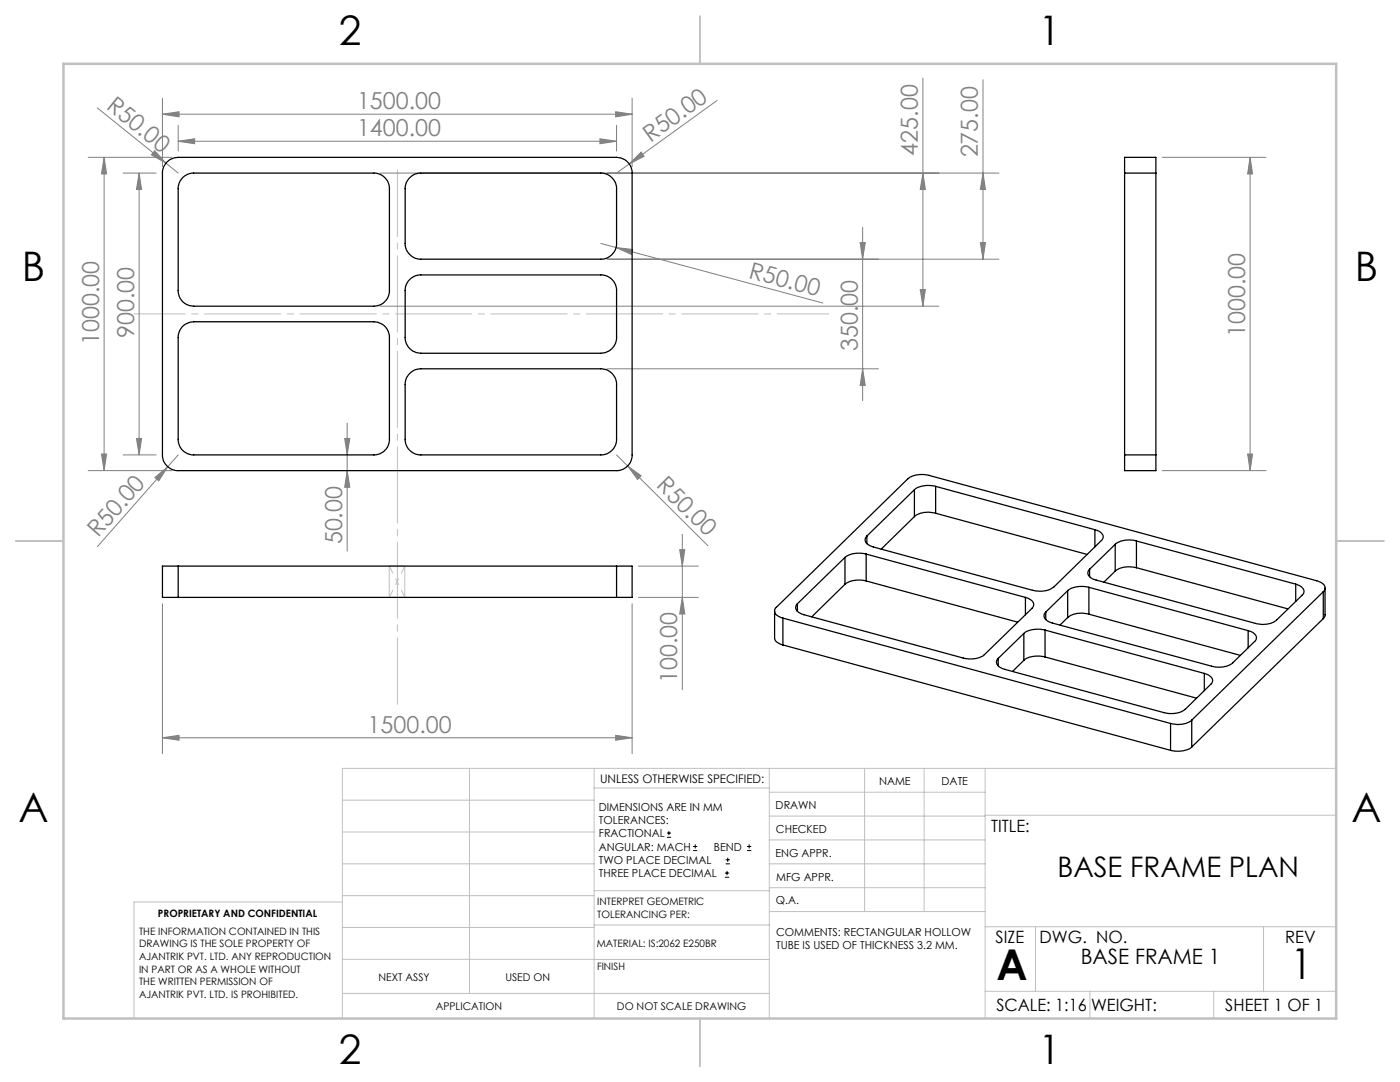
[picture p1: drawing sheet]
<svg xmlns="http://www.w3.org/2000/svg" width="279mm" height="216mm" viewBox="0 0 279 216" stroke-linecap="round" stroke-linejoin="round" font-family="sans-serif">
<g fill="none" stroke="#000" stroke-width=".2">
<path d="M133.1 167.1h.8M133.1 166.2h.8M133.5 165.8v.9M138.3 169.7h.8M138.3 168.9h.8M138.7 168.5v.8M144.7 175h.8M144.7 174.2h.8M144.8 172.4h.9M144.8 171.6h.9M145.1 173.8v.8M145.2 171.1v.9"/>
<path d="M149.1 169.7h.8M149.1 168.9h.8M149.5 168.5v.8"/>
</g>
<g fill="none" stroke="#808080" stroke-width=".2">
<path d="M32.4 19.6v13.7M126.2 19.6v13.7M184.2 15.6v45.5M196.2 15.9v35.8M17.6 31.4h16.7M19.4 21.5l13.7 11.1M20.8 31.4l.5 3.3h-1.1zM20.8 31.4v62.5M24.6 34.5h6.6M27.8 34.5l.5 3.3h-1.1zM27.8 34.5v56.3M30.9 30.1l2.2 2.5-2.9-1.7z"/>
<path d="M32.4 22.8l3.3-.5v1zM32.4 22.8h93.8M33.1 32.6l2.5 1.9M35.6 28.2l3.2-.5v1zM35.6 25v5.1M35.6 28.2h87.4M75.9 34.5h123.5M119.7 27.7l3.3 .5-3.3 .5zM122.9 22.3l3.3 .5-3.3 .5zM123 25v5.1M128 30.3l.6 .9-3 1.5zM143.1 20l-20.1 14.5"/>
<path d="M184.2 34.5l.5 3.3h-1zM196.2 34.5l.5 3.3h-1zM232 31.4h20.7M249.5 31.4l.5 3.3h-1zM249.5 31.4v62.5M119.9 48.6l3 .8M121.2 51.7h78.2M122.9 49.4l3.4 .4-.3 1zM122.9 49.4l41.3 11.1M171.7 48.4h1l-.5 3.3zM172.2 45.4v34.5M183.7 57.8h1l-.5 3.3z"/>
<path d="M195.7 48.4h1l-.5 3.3zM75.9 61.1h111.5M121.2 73.6h54.1M172.2 73.6l.5 3.3h-1zM17.6 93.9h16.7M20.2 90.6h1.1l-.5 3.3zM24.6 90.8h6.6M27.2 87.5h1.1l-.5 3.3zM30.9 95.3l2.6-2.2-1.8 2.9zM33.5 93.1l-14.1 16M35.6 90.8l-2.1 2.3M68.8 87.5h1l-.5 3.3z"/>
<path d="M69.3 93.9l.5 3.3h-1zM69.3 84.4v25.6M123 90.8l2.3 2.2M125.3 93l2.7 1.9-.8 .8zM125.3 93l16 15.9M232 93.9h20.7M249 90.6h1l-.5 3.3zM127.4 113h11.9M127.4 119.2h11.9M135.6 109.7h1.1l-.5 3.3zM136.2 119.2l.5 3.3h-1.1zM136.2 106.6v31"/>
<path d="M32.4 120.5v29.9M126.2 120.5v29.9M32.4 147.2l3.3-.5v1zM32.4 147.2h93.8M122.9 146.7l3.3 .5-3.3 .5z"/>
</g>
<path d="M77.7 112.9l3.1 6.3M77.7 119.2l3.1-6.3" fill="none" stroke="#c0c0c0" stroke-width=".2" stroke-dasharray="15.2 1.3 1.3 1.3" stroke-dashoffset="13.7"/>
<path d="M79.3 33.9v106.6" fill="none" stroke="#c0c0c0" stroke-width=".2" stroke-dasharray="15.2 1.3 1.3 1.3" stroke-dashoffset="1.9"/>
<path d="M26.7 62.6h138.7" fill="none" stroke="#c0c0c0" stroke-width=".2" stroke-dasharray="15.2 1.3 1.3 1.3" stroke-dashoffset="5"/>
<g fill="none" stroke="#c0c0c0" stroke-width=".2">
<path d="M77.7 113h3.1v6.2h-3.1zM68.3 159.7h50.3M93.7 153.3v44.9M118.6 153.3v49.9M118.6 157.2h34.9M153.5 153.3v49.9M153.5 158.1h43.1M172.5 153.3v28.6M184.4 153.3v28.6M196.6 153.3v49.9M266.7 153.3h-198.4v49.9M68.3 178.7h50.3"/>
<path d="M68.3 172.4h50.3M68.3 166h50.3M68.3 180h-41.6v23.2M118.6 177.7h35M153.5 167.6h43.1M153.5 162.8h43.1M153.5 172.4h43.1M153.5 177.1h43.1M196.6 162.7h70.1M68.3 198.2h85.2M68.3 191.4l85.2 .1M68.3 185.1h50.3"/>
<path d="M118.6 184.6h35M153.6 181.9h43M196.6 197.8h70.1M196.6 184.9h70.1M206.7 184.9v12.9M217.5 197.8v5.4M242.2 197.8v5.4M252.2 184.9v12.9"/>
</g>
<path d="M139.7 3.2v9.5M3.1 107.9h9.6M266.7 107.9h9.5M139.7 203.2v9.6" fill="none" stroke="#c0c0c0" stroke-width=".25"/>
<path d="M12.7 12.7h254v190.5h-254z" fill="none" stroke="#c0c0c0" stroke-width=".5"/>
<g fill="#808080">
<path d="M30.9 30.1l2.2 2.5-2.9-1.7z"/>
<path d="M128 30.3l.6 .9-3 1.5z"/>
<path d="M30.9 95.3l2.6-2.2-1.8 2.9z"/>
<path d="M125.3 93l2.7 1.9-.8 .8z"/>
<path d="M122.9 49.4l3.4 .4-.3 1z"/>
<path d="M119.7 27.7l3.3 .5-3.3 .5zM35.6 28.2l3.2-.5v1z"/>
<path d="M32.4 22.8l3.3-.5v1zM122.9 22.3l3.3 .5-3.3 .5zM32.4 147.2l3.3-.5v1zM122.9 146.7l3.3 .5-3.3 .5z"/>
<path d="M27.8 34.5l.5 3.3h-1.1zM27.2 87.5h1.1l-.5 3.3zM68.8 87.5h1l-.5 3.3zM69.3 93.9l.5 3.3h-1zM20.8 31.4l.5 3.3h-1.1zM20.2 90.6h1.1l-.5 3.3zM171.7 48.4h1l-.5 3.3zM172.2 73.6l.5 3.3h-1zM196.2 34.5l.5 3.3h-1zM195.7 48.4h1l-.5 3.3zM184.2 34.5l.5 3.3h-1zM183.7 57.8h1l-.5 3.3zM135.6 109.7h1.1l-.5 3.3zM136.2 119.2l.5 3.3h-1.1zM249.5 31.4l.5 3.3h-1zM249 90.6h1l-.5 3.3z"/>
</g>
<g fill="none" stroke="#000" stroke-width=".25">
<path d="M33.3 32.3a3.4 3.4 0 0 1 2.3-.9h87.4a3.1 3.1 0 0 1 3.2 3.1v56.3a3.1 3.1 0 0 1-3.2 3.1h-87.4a3.1 3.1 0 0 1-3.2-3.1v-56.3a3.1 3.1 0 0 1 .9-2.2zM36.4 35.5a3.1 3.1 0 0 1 2.3-1h35.9a3.1 3.1 0 0 1 3.1 3.1v20.4a3.1 3.1 0 0 1-3.1 3.1h-35.9a3.1 3.1 0 0 1-3.1-3.1v-20.4a3.1 3.1 0 0 1 .8-2.1zM81.8 35.5a2.97 2.97 0 0 1 2.2-1h35.9a3.1 3.1 0 0 1 3.1 3.1v11a3.1 3.1 0 0 1-3.1 3.1h-35.9a3.1 3.1 0 0 1-3.1-3.1v-11a2.94 2.94 0 0 1 .9-2.1zM224.4 34.5v-3.1h6.3v3.1M224.4 34.5h6.3M224.4 34.5v56.3M230.7 34.5v56.3M82 55.6a3 3 0 0 1 2-.7h35.9a3.1 3.1 0 0 1 3.1 3.1v9.3a3.1 3.1 0 0 1-3.1 3.2h-35.9a3.1 3.1 0 0 1-3.1-3.2v-9.3a3.1 3.1 0 0 1 1.1-2.4zM36.4 65.1a3.6 3.6 0 0 1 2.3-.9h35.9a3.1 3.1 0 0 1 3.1 3.1v20.4a3.1 3.1 0 0 1-3.1 3.1h-35.9a3.1 3.1 0 0 1-3.1-3.1v-20.4a3.2 3.2 0 0 1 .8-2.2zM81.8 74.5a2.97 2.97 0 0 1 2.2-.9h35.9a3.1 3.1 0 0 1 3.1 3.1v11a3.1 3.1 0 0 1-3.1 3.1h-35.9a3.1 3.1 0 0 1-3.1-3.1v-11a2.94 2.94 0 0 1 .9-2.2zM182.5 97.7l-9.5 9.3M182.5 97.7v5.4"/>
<path d="M186.7 97a5 5 0 0 0-4.2 .7M186.7 97l31.8 8.7M186.7 97v5.4M224.4 90.8v3.1h6.3v-3.1M224.4 90.8h6.3M35.6 113h-3.2v6.2h3.2M35.6 113v6.2M35.6 119.2h87.4M35.6 113h87.4M123 113h3.2v6.2h-3.2M123 113v6.2M168.6 111.2l-9.5 9.3"/>
<path d="M168.6 111.2v5.4M168.6 116.6l-6.6 6.5M172.9 110.6a5 5 0 0 0-4.3 .6M172.9 115.9a5 5 0 0 0-4.3 .7M172.9 110.6l31.7 8.6M172.9 110.6v5.3M172.9 115.9l30.2 8.2M173 107v1.5M182.5 103.1l-6.6 6.5M186.7 102.4a4.7 4.7 0 0 0-4.2 .7M186.7 102.4l30.3 8.2M204.6 119.2l.7 .3a1.16 1.16 0 0 1 .7 1.9l-9.5 9.2a5 5 0 0 1-4.3 .7l-32.4-8.9a1.15 1.15 0 0 1-.7-1.9"/>
<path d="M204.6 119.2v3.5M213.1 117.9l-4.4 4.2M213.1 117.9v5.3M217.3 117.2a5 5 0 0 0-4.2 .7M217.3 117.2l31.8 8.6M217.3 117.2v5.4M217.5 113.6a1.09 1.09 0 0 0 .4 1.8l32.6 9a4.7 4.7 0 0 0 4.3-.7l5.1-5a1.15 1.15 0 0 0 .3-1.1 1.15 1.15 0 0 0-1-.8l-.6-.2M217.5 113.6v1.5M218.5 105.7l.2 .1a1.41 1.41 0 0 1 1.3 1.8l-9.7 9.5a5 5 0 0 1-4.2 .7l-31.8-8.7-.8-.3a1.09 1.09 0 0 1-.5-1.8M218.5 105.7v3.4M222.6 108.6l-5.1 5M222.6 108.6v5.3"/>
<path d="M222.6 113.9l-2.3 2.3M226.8 108a4.7 4.7 0 0 0-4.2 .6M226.8 113.3a5 5 0 0 0-4.2 .6M226.8 108l31.8 8.6M226.8 108v5.3M226.8 113.3l30.2 8.2M258.6 116.6v3.4M264.1 118.1a1.12 1.12 0 0 0 .3-1.2 1.12 1.12 0 0 0-.9-.8l-78.1-21.2a5 5 0 0 0-4.2 .6l-26.3 25.7a1.04 1.04 0 0 0 .5 1.8l.8 .3M264.1 118.1l-26.3 25.6M264.1 118.1v5.3M264.4 117.3v5.6l-.3 .5M154.6 121.9v5.4a1.69 1.69 0 0 0 1.6 1.4"/>
<path d="M156.2 123.3l77.4 21.1M156.2 123.3v5.4M156.2 128.7l77.4 21M159.1 120.5v1.5M199.2 131.4a1.15 1.15 0 0 0-.3 1.2 1.15 1.15 0 0 0 1 .7l32.4 8.9a5 5 0 0 0 4.2-.7l5.2-5a1.12 1.12 0 0 0 .2-1.1 1.12 1.12 0 0 0-.9-.8l-.7-.2M199.2 131.4v1.5M204.3 126.4l-5.1 5M204.3 126.4v5.4M204.3 131.8l-2.2 2.2M208.6 125.7a5 5 0 0 0-4.3 .7M208.6 131.1a5 5 0 0 0-4.3 .7M208.6 125.7l31.7 8.7"/>
<path d="M208.6 125.7v5.4M208.6 131.1l30.2 8.2M208.7 122.1a1.15 1.15 0 0 0 .6 2l32.5 8.8a4.7 4.7 0 0 0 4.2-.6l4.4-4.3a1.12 1.12 0 0 0 .3-1.2 1.12 1.12 0 0 0-.9-.7l-.7-.3M208.7 122.1v1.5M213.1 123.2l-1.5 1.5M217.3 122.6a4.7 4.7 0 0 0-4.2 .6M217.3 122.6l30.2 8.2M240.3 134.4v3.4M249.1 125.8v3.5M264.1 123.4l-26.3 25.6M233.6 144.4v5.3M237.8 143.7a4.7 4.7 0 0 1-4.2 .7"/>
<path d="M237.8 149a5 5 0 0 1-4.2 .7M237.8 143.7v5.3"/>
</g>
<g font-size="8.5">
<text x="198.9" y="195.5">A</text>
<text x="257.6" y="195.4">1</text>
</g>
<g font-size="8.1">
<text x="67.6" y="8.9">2</text>
<text x="207.3" y="8.9">1</text>
<text x="4.4" y="56.2">B</text>
<text x="270.4" y="56.2">B</text>
<text x="3.7" y="164.1">A</text>
<text x="269.7" y="164.1">A</text>
<text x="67.6" y="212.4">2</text>
<text x="207.3" y="212.4">1</text>
</g>
<text font-size="5.6" x="211" y="175.1">BASE FRAME PLAN</text>
<g font-size="4.7" fill="#808080">
<text x="21" y="21.6" transform="rotate(39 21 21.6)">R50.00</text>
<text x="71.2" y="21.8">1500.00</text>
<text x="71.2" y="27.2">1400.00</text>
<text x="129.8" y="28.4" transform="rotate(-36 129.8 28.4)">R50.00</text>
<text x="183.2" y="31.1" transform="rotate(-90 183.2 31.1)">425.00</text>
<text x="195.2" y="31.4" transform="rotate(-90 195.2 31.4)">275.00</text>
<text x="149.3" y="55.4" transform="rotate(15 149.3 55.4)">R50.00</text>
<text x="19.8" y="68.8" transform="rotate(-90 19.8 68.8)">1000.00</text>
<text x="26.8" y="67.5" transform="rotate(-90 26.8 67.5)">900.00</text>
<text x="171.2" y="70.1" transform="rotate(-90 171.2 70.1)">350.00</text>
<text x="248.5" y="67.3" transform="rotate(-90 248.5 67.3)">1000.00</text>
<text x="130.8" y="97.1" transform="rotate(45 130.8 97.1)">R50.00</text>
<text x="19.6" y="107.4" transform="rotate(-49 19.6 107.4)">R50.00</text>
<text x="68.3" y="108.6" transform="rotate(-90 68.3 108.6)">50.00</text>
<text x="135.2" y="136.3" transform="rotate(-90 135.2 136.3)">100.00</text>
<text x="73.3" y="146.2">1500.00</text>
</g>
<text font-size="4.2" x="215.7" y="192.4">BASE FRAME 1</text>
<g font-size="3.4">
<text x="197.8" y="166">TITLE:</text>
<text x="198.7" y="188.1">SIZE</text>
<text x="207.5" y="188.1">DWG. NO.</text>
<text x="256.5" y="188.2">REV</text>
<text x="198.8" y="201.7">SCALE: 1:16</text>
<text x="217.7" y="201.8">WEIGHT:</text>
<text x="244.5" y="201.7">SHEET 1 OF 1</text>
</g>
<text font-size="2.4" x="119.8" y="156.2">UNLESS OTHERWISE SPECIFIED:</text>
<g font-size="2.2">
<text x="119.5" y="161.8">DIMENSIONS ARE IN MM</text>
<text x="154.8" y="161.4">DRAWN</text>
<text x="175.4" y="156.6">NAME</text>
<text x="187.9" y="156.7">DATE</text>
<text x="119.5" y="164.4">TOLERANCES:</text>
<text x="119.5" y="167.1">FRACTIONAL</text>
<text x="154.9" y="166.3">CHECKED</text>
<text x="119.5" y="169.7">ANGULAR: MACH</text>
<text x="119.5" y="172.4">TWO PLACE DECIMAL</text>
<text x="142.5" y="169.7">BEND</text>
<text x="154.8" y="170.9">ENG APPR.</text>
<text x="119.5" y="175">THREE PLACE DECIMAL</text>
<text x="154.9" y="175.7">MFG APPR.</text>
<text x="154.9" y="180.4">Q.A.</text>
<text x="154.9" y="186.8">COMMENTS: RECTANGULAR HOLLOW</text>
<text x="154.9" y="189.4">TUBE IS USED OF THICKNESS 3.2 MM.</text>
</g>
<g font-size="2.1">
<text x="75.5" y="195.7">NEXT ASSY</text>
<text x="100.9" y="195.7">USED ON</text>
<text x="86.9" y="201.5">APPLICATION</text>
<text x="123.1" y="201.6">DO NOT SCALE DRAWING</text>
</g>
<g font-size="2">
<text x="31.5" y="182.9">PROPRIETARY AND CONFIDENTIAL</text>
<text x="119.2" y="180.6">INTERPRET GEOMETRIC</text>
<text x="119.2" y="183.1">TOLERANCING PER:</text>
<text x="27.8" y="186.5">THE INFORMATION CONTAINED IN THIS</text>
<text x="27.8" y="189">DRAWING IS THE SOLE PROPERTY OF</text>
<text x="27.8" y="191.6">AJANTRIK PVT. LTD. ANY REPRODUCTION</text>
<text x="119.1" y="189.1">MATERIAL: IS:2062 E250BR</text>
<text x="27.8" y="194.1">IN PART OR AS A WHOLE WITHOUT</text>
<text x="27.8" y="196.6">THE WRITTEN PERMISSION OF</text>
<text x="119.1" y="193.5">FINISH</text>
<text x="27.8" y="199.1">AJANTRIK PVT. LTD. IS PROHIBITED.</text>
</g>
</svg>
